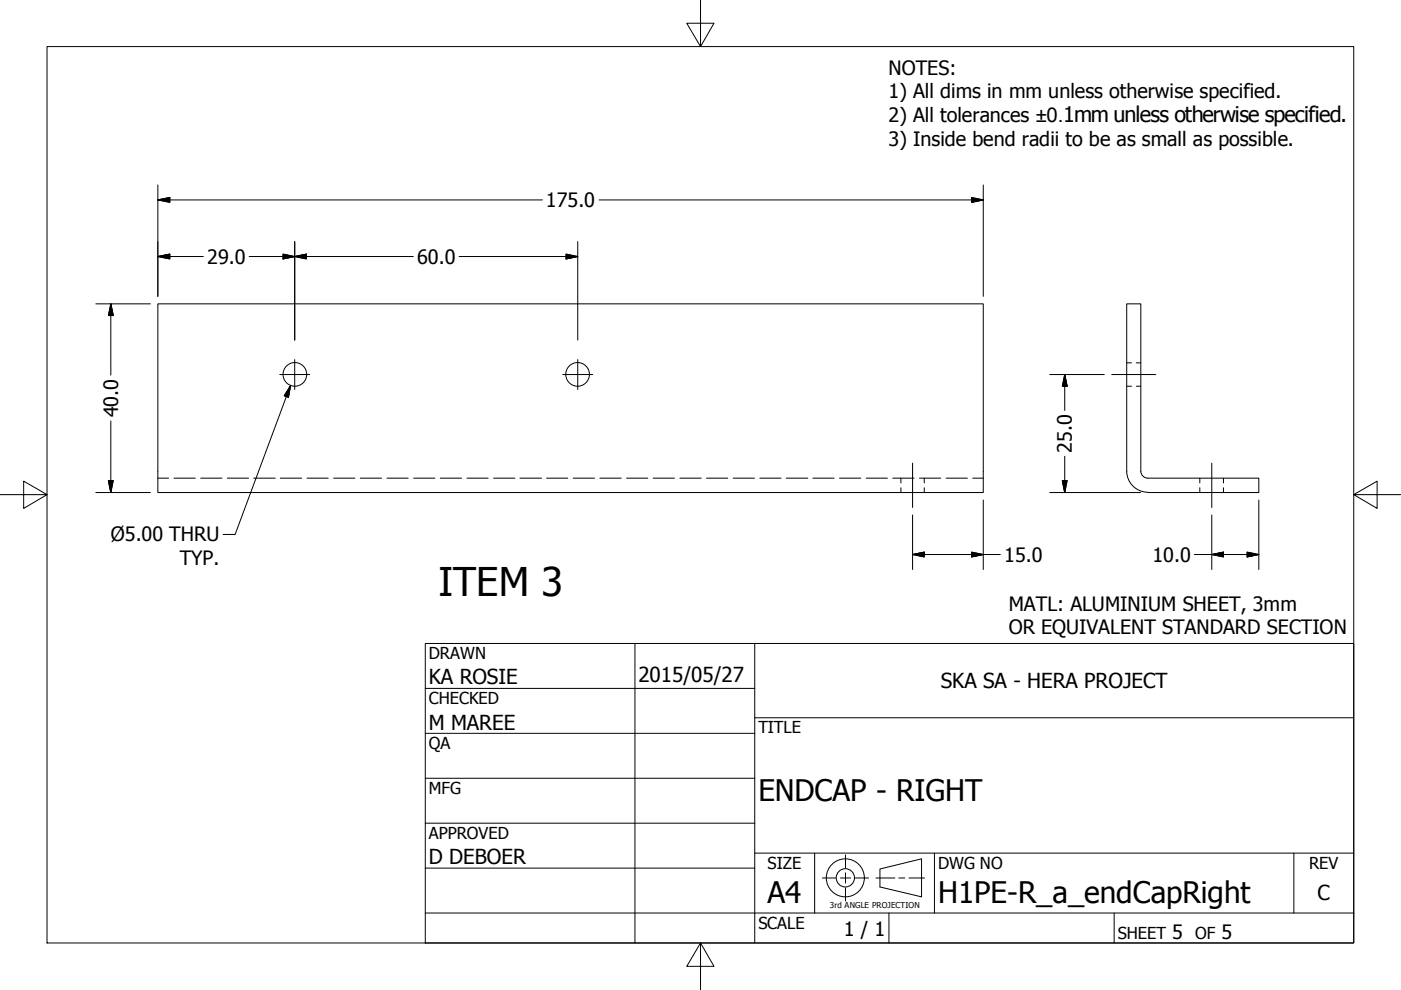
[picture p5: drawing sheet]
<svg xmlns="http://www.w3.org/2000/svg" width="297mm" height="210mm" viewBox="0 0 297 210" stroke-linecap="round" stroke-linejoin="round" font-family="sans-serif">
<!-- layer: Border (ANSI) -->
<g fill="none" stroke="#000" stroke-width=".21">
<path d="M33.5 64.4h175v40h-175zM243.4 101.4a1.49 1.49 0 0 1-1.5-1.5v-35.5h-3v35.5a4.5 4.5 0 0 0 4.5 4.5M243.4 101.4h23.5v3h-23.5"/>
<circle cx="62.5" cy="79.4" r="2.51"/>
<circle cx="122.5" cy="79.4" r="2.51"/>
</g>
<!-- layer: Title (ANSI) -->
<g fill="none" stroke="#000" stroke-width=".21">
<path d="M238.9 76.9h1M240.9 76.9h1M238.9 81.9h1M240.9 81.9h1M33.5 101.4h2.3M36.9 101.4h4.5M42.5 101.4h4.6M48.2 101.4h4.5M53.8 101.4h4.6M59.4 101.4h4.5M65.1 101.4h4.5M70.7 101.4h4.5"/>
<path d="M76.4 101.4h4.5M82 101.4h4.6M87.7 101.4h4.5M93.3 101.4h4.6M99 101.4h4.5M104.6 101.4h4.6M110.2 101.4h4.6M115.9 101.4h4.5M121.5 101.4h4.5M127.2 101.4h4.5M132.8 101.4h4.6M138.5 101.4h4.5"/>
<path d="M144.1 101.4h4.6M149.8 101.4h4.5M155.4 101.4h4.6M161.1 101.4h4.5M166.7 101.4h4.6M172.3 101.4h4.5M178 101.4h4.5M183.6 101.4h4.6M189.3 101.4h4.5M191 101.4v1M191 103.4v1M194.9 101.4h4.6"/>
<path d="M196 101.4v1M196 103.4v1M200.6 101.4h4.5M206.2 101.4h2.3M254.4 101.4v1M254.4 103.4v1M259.4 101.4v1M259.4 103.4v1M174.4 186.2h2.8M178.2 186.2h2.1M179.3 181.3v2.7M179.3 185.1v2.1"/>
<path d="M179.3 188.2v2.8M181.4 186.2h2.7M185.7 186.2h4M186.6 184.2l8.8-2.1v8.1l-8.8-2.1zM190.6 186.2h1.2M192.7 186.2h3.3"/>
<circle cx="179.2" cy="186.1" r="4"/>
<circle cx="179.2" cy="186.1" r="1.94"/>
</g>
<!-- layer: Symbol (ANSI) -->
<path d="M148.5 -.1v10l-2.9-5h5.8l-2.9 5M10 9.9h277v190h-277zM0 104.9h10l-5-2.9v5.8l5-2.9M287 104.9l5 2.9v-5.8l-5 2.9h10M148.5 199.9l2.9 5h-5.8l2.9-5v10" fill="none" stroke="#000" stroke-width=".21"/>
<!-- layer: Visible (ANSI) -->
<g fill="none" stroke="#000" stroke-width=".21">
<path d="M90.2 136.4h196.8v63.5h-196.8zM134.6 136.4v63.5M160 136.4v63.5M90.2 146h69.8M90.2 155.5h69.8M160 152.2h127M90.2 165h69.8M90.2 174.5h69.8M90.2 193.6h196.8M90.2 184.1h69.8M160 180.9h127M172.7 180.9v12.7"/>
<path d="M188.5 193.6v6.3M198.1 180.9v12.7M236.2 193.6v6.3M274.3 180.9v12.7"/>
</g>
<!-- layer: Sketch Geometry (ANSI) -->
<path d="M59.3 79.4h6.4M62.5 76.2v6.4M119.3 79.4h6.4M122.5 76.2v6.4M61.6 81.8l-.4 2.4-.9-.3zM61.6 81.8l-11.8 31.5h-2.5" fill="none" stroke="#000" stroke-width=".21"/>
<!-- layer: Center Mark (ANSI) -->
<path d="M235.7 79.4h9.3M193.5 98.2v9.4M256.9 98.2v9.4" fill="none" stroke="#000" stroke-width=".21"/>
<!-- layer: Sketch Geometry (ANSI) -->
<path d="M61.6 81.8l-.4 2.4zM61.6 81.8l-.4 2.4-.9-.3z" fill="#000" stroke="#000" stroke-width=".21"/>
<!-- layer: Dimension (ANSI) -->
<g fill="none" stroke="#000" stroke-width=".21">
<path d="M33.5 39.2v23.6M208.5 39.2v23.6M33.5 54.4l2.5-.5v1zM33.5 42.4l2.5-.5v1zM33.5 54.4h9.6M33.5 42.4h81.5M52.8 54.4h34.8M60 53.9l2.5 .5-2.5 .5zM62.5 54.4l2.5-.5v1zM62.5 51.2v20.9M97.3 54.4h25.2M120 53.9l2.5 .5-2.5 .5z"/>
<path d="M122.5 51.2v20.9M127 42.4h81.5M206 41.9l2.5 .5-2.5 .5zM20.3 64.4h11.6M23.5 64.4l.5 2.5h-1zM23.5 64.4v15.1M222.6 79.4h11.5M225.7 79.4l.6 2.5h-1.1zM225.7 79.4v7.6M23.5 89.3v15.1M225.7 96.7v7.7M20.3 104.4h11.6"/>
<path d="M23 101.9h1l-.5 2.5zM193.5 117.6l2.5-.5v1zM193.5 117.6h18.6M193.5 109.2v11.5M206 117.1l2.5 .5-2.5 .5zM208.5 106v14.7M222.6 104.4h19.2M225.2 101.9h1.1l-.6 2.5zM253.2 117.6h13.7M256.9 117.6l2.5-.5v1zM256.9 109.2v11.5M264.4 117.1l2.5 .5-2.5 .5z"/>
<path d="M266.9 106v14.7"/>
</g>
<g fill="#000" stroke="#000" stroke-width=".21">
<path d="M33.5 54.4l2.5-.5zM33.5 54.4l2.5-.5v1zM33.5 42.4l2.5-.5zM33.5 42.4l2.5-.5v1zM60 54.9l2.5-.5zM60 53.9l2.5 .5-2.5 .5zM62.5 54.4l2.5-.5zM62.5 54.4l2.5-.5v1zM120 54.9l2.5-.5zM120 53.9l2.5 .5-2.5 .5zM206 42.9l2.5-.5zM206 41.9l2.5 .5-2.5 .5z"/>
<path d="M23.5 64.4l.5 2.5zM23.5 64.4l.5 2.5h-1zM225.7 79.4l.6 2.5zM225.7 79.4l.6 2.5h-1.1zM23 101.9l.5 2.5zM23 101.9h1l-.5 2.5zM193.5 117.6l2.5-.5zM193.5 117.6l2.5-.5v1zM206 118.1l2.5-.5zM206 117.1l2.5 .5-2.5 .5zM225.2 101.9l.5 2.5zM225.2 101.9h1.1l-.6 2.5z"/>
<path d="M256.9 117.6l2.5-.5zM256.9 117.6l2.5-.5v1zM264.4 118.1l2.5-.5zM264.4 117.1l2.5 .5-2.5 .5z"/>
</g>
<text font-size="8.4" x="93" y="126.3">ITEM 3</text>
<g font-size="6.3">
<text x="160.8" y="169.8">ENDCAP - RIGHT</text>
<text x="162.8" y="191.4">A4</text>
<text x="198.9" y="191.5">H1PE-R_a_endCapRight</text>
</g>
<g font-size="4.4">
<text x="90.9" y="145.1">KA ROSIE</text>
<text x="135.4" y="144.5">2015/05/27</text>
<text x="199.5" y="145.9">SKA SA - HERA PROJECT</text>
<text x="90.9" y="154.7">M MAREE</text>
<text x="90.9" y="183.2">D DEBOER</text>
<text x="279.3" y="190.7">C</text>
</g>
<g font-size="4.2">
<text x="188.4" y="15.8">NOTES:</text>
<text x="188.4" y="20.9">1) All dims in mm unless otherwise specified.</text>
<text x="188.4" y="25.9">2) All tolerances ±0.1mm unless otherwise specified.</text>
<text x="188.4" y="31">3) Inside bend radii to be as small as possible.</text>
<text x="115.8" y="43.9">175.0</text>
<text x="43.9" y="55.9">29.0</text>
<text x="88.5" y="55.9">60.0</text>
<text x="25" y="88.5" transform="rotate(-90 25 88.5)">40.0</text>
<text x="227.3" y="96" transform="rotate(-90 227.3 96)">25.0</text>
<text x="23.5" y="114.8">Ø5.00 THRU</text>
<text x="38.1" y="119.8">TYP.</text>
<text x="212.9" y="119.1">15.0</text>
<text x="244.3" y="119.1">10.0</text>
<text x="213.9" y="129.4">MATL: ALUMINIUM SHEET, 3mm</text>
<text x="213.9" y="134.5">OR EQUIVALENT STANDARD SECTION</text>
<text x="178.9" y="198.5">1 / 1</text>
<text x="248.5" y="199.1">5</text>
<text x="259" y="199.1">5</text>
</g>
<g font-size="3.5">
<text x="90.9" y="139.7">DRAWN</text>
<text x="90.9" y="149.3">CHECKED</text>
<text x="160.8" y="155.5">TITLE</text>
<text x="90.9" y="158.8">QA</text>
<text x="90.9" y="168.3">MFG</text>
<text x="90.9" y="177.8">APPROVED</text>
<text x="162.8" y="184.2">SIZE</text>
<text x="198.9" y="184.2">DWG NO</text>
<text x="277.6" y="184.2">REV</text>
<text x="160.8" y="196.9">SCALE</text>
<text x="237" y="199.1">SHEET</text>
<text x="253.4" y="199.1">OF</text>
</g>
<text font-size="1.7" x="176" y="192.6">3rd ANGLE PROJECTION</text>
</svg>
